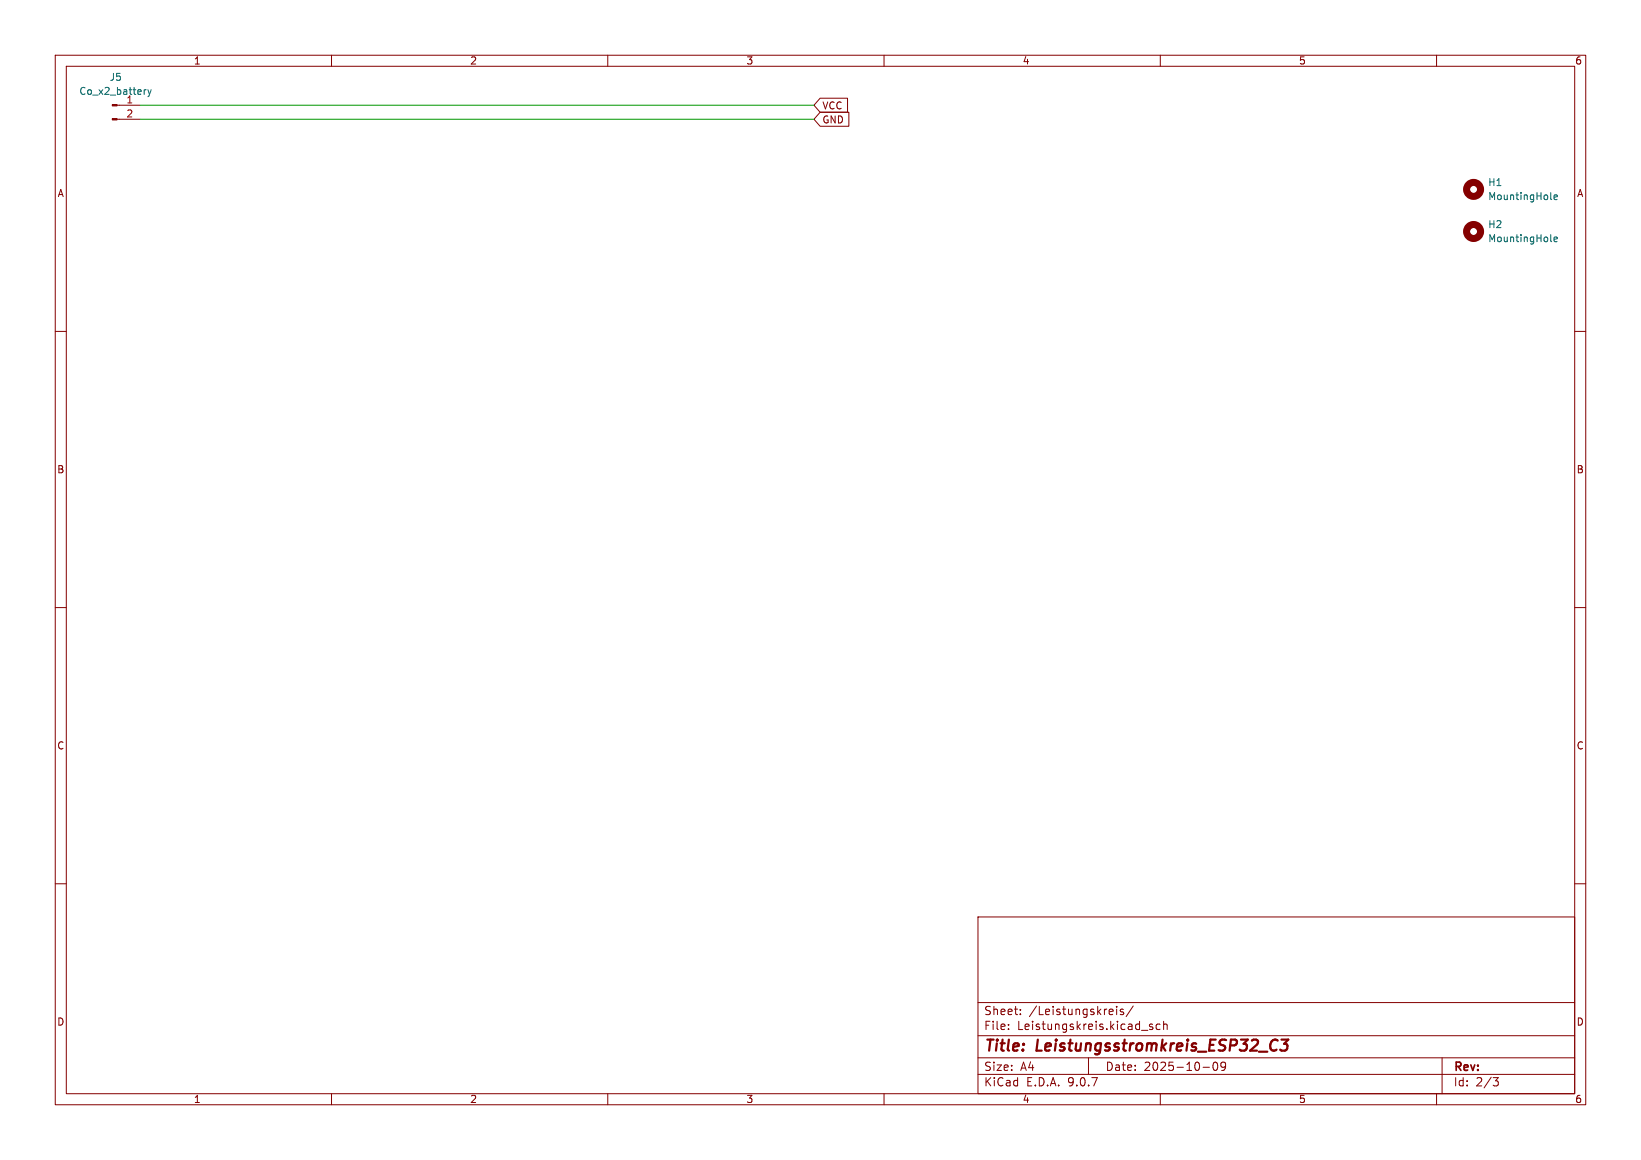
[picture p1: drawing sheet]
<svg xmlns="http://www.w3.org/2000/svg" width="297mm" height="210mm" viewBox="0 0 297 210" stroke-linecap="round" stroke-linejoin="round" font-family="sans-serif">
<g fill="none" stroke="#840000" stroke-width=".18">
<path d="M10 10h277v190h-277zM12 12h273v186h-273zM21.2 19.1h4.2M60 10v2M110 10v2M148.4 17.8h5v2.5h-5l-1.1-1.2zM160 10v2M210 10v2M260 10v2M21.2 21.6h4.2M148.4 20.3h5.2v2.6h-5.2l-1.1-1.3zM10 60h2"/>
<path d="M285 60h2M10 110h2M285 110h2M10 160h2M177 166h108v32h-108zM285 160h2M60 198v2M110 198v2M160 198v2M177 194.5h108M177 191.5h108M177 187.5h108"/>
<path d="M177 181.5h108M182.5 186.3v.1M182.5 185.5v.1M184.7 183.6v.1M184.7 182.8v.1M197 191.5v3M202.1 182.2v.1M202.1 182.7v1M203.3 182.8l-.3-.1-.3 .2 .1 .2 .5 .2v.3h-.6M205.1 182.1l-1.3 2M208.6 185.5l-.4-.1-.2 .2 .1 .2 .5 .2v.3h-.6M210 185.5l-.5-.1-.3 .3v.4l.2 .2h.6"/>
<path d="M210 198v2M210.6 185.5l.2-.1 .4 .1v.9M210.6 184.9v1.5M217.7 193.2h1.2M219.7 192.4a.81 .81 0 0 0 .3 1.4l.2-.1 .2-.5-.2-.8M221 192.4v.5l.1 .3h.4l.3-.3M221.7 192.4a.99 .99 0 0 1-.3 1.4h-.3M260 198v2M261 191.5v6.5M270.2 195.1h1l-.5 .6 .4 .1 .1 .5-.3 .3h-.4"/>
</g>
<path d="M231.9 188.2h1.3l-.8 .8h.3l.3 .2v.6l-.2 .2-.3 .2h-.5l-.3-.2" fill="none" stroke="#840000" stroke-width=".4"/>
<g fill="none" stroke="#840000" stroke-width="1.3">
<circle cx="266.7" cy="34.3" r="1.27"/>
<circle cx="266.7" cy="41.9" r="1.27"/>
</g>
<path d="M26.3 16.2h.2M26.8 16.2l.3 .9M27.1 17.1l-.3 .4M27.4 16.2l-.3 .9M280.7 36l.1 .1M281.3 35.7l.6-.1-.1-.2-.4-.1-.1 .2v.6h.5M280.7 43.6l.1 .2M281.3 43.3l.6-.1-.1-.2-.4-.1-.1 .2v.6h.5" fill="none" stroke="#006464" stroke-width=".18"/>
<g fill="#840000" stroke="#840000" stroke-width=".18">
<path d="M20.3 18.9h.9v.3h-.9z"/>
<path d="M20.3 21.5h.9v.2h-.9z"/>
</g>
<path d="M25.4 19.1h121.9M25.4 21.6h121.9" fill="none" stroke="#009600" stroke-width=".18"/>
<g font-size="2.8" fill="#840000">
<text x="178" y="190.9">Title:</text>
<text x="187.7" y="190.9">Leistungsstromkreis_ESP32_C3</text>
</g>
<g font-size="2.1" fill="#840000">
<text x="178" y="184">Sheet:</text>
<text x="186.2" y="184">/Leistungskreis/</text>
<text x="178" y="186.7">File:</text>
<text x="184.1" y="186.7">Leistungskreis.kicad_sch</text>
<text x="178" y="196.9">KiCad</text>
<text x="178" y="194.1">Size:</text>
<text x="184.7" y="194.1">A4</text>
<text x="185.7" y="196.9">E.D.A.</text>
<text x="193.3" y="196.9">9.0.7</text>
<text x="200" y="194.1">Date:</text>
<text x="207" y="194.1">2025-10-09</text>
<text x="263" y="194.3">Rev:</text>
<text x="263" y="196.9">Id:</text>
<text x="267.1" y="196.9">2/3</text>
</g>
<g font-size="1.8" fill="#840000">
<text x="35" y="11.9">1</text>
<text x="85" y="11.9">2</text>
<text x="135" y="11.9">3</text>
<text x="185" y="11.9">4</text>
<text x="235" y="11.9">5</text>
<text x="285" y="11.9">6</text>
<text x="148.7" y="22.5">GND</text>
<text x="148.7" y="20">VCC</text>
<text x="10.3" y="35.9">A</text>
<text x="285.3" y="35.9">A</text>
<text x="10.3" y="85.9">B</text>
<text x="285.3" y="85.9">B</text>
<text x="10.3" y="135.9">C</text>
<text x="285.3" y="135.9">C</text>
<text x="10.3" y="185.9">D</text>
<text x="285.3" y="185.9">D</text>
<text x="35" y="199.9">1</text>
<text x="85" y="199.9">2</text>
<text x="135" y="199.9">3</text>
<text x="185" y="199.9">4</text>
<text x="235" y="199.9">5</text>
<text x="285" y="199.9">6</text>
</g>
<g font-size="1.8" fill="#006464">
<text x="14.3" y="17.4">Co_x2_battery</text>
<text x="19.8" y="14.8">J5</text>
<text x="22.8" y="18.8">1</text>
<text x="269.2" y="33.9">H1</text>
<text x="269.2" y="36.4">MountingHole</text>
<text x="269.2" y="41.5">H2</text>
<text x="269.2" y="44">MountingHole</text>
</g>
<text font-size="1.8" fill="#a90000" x="22.8" y="21.3">2</text>
</svg>
